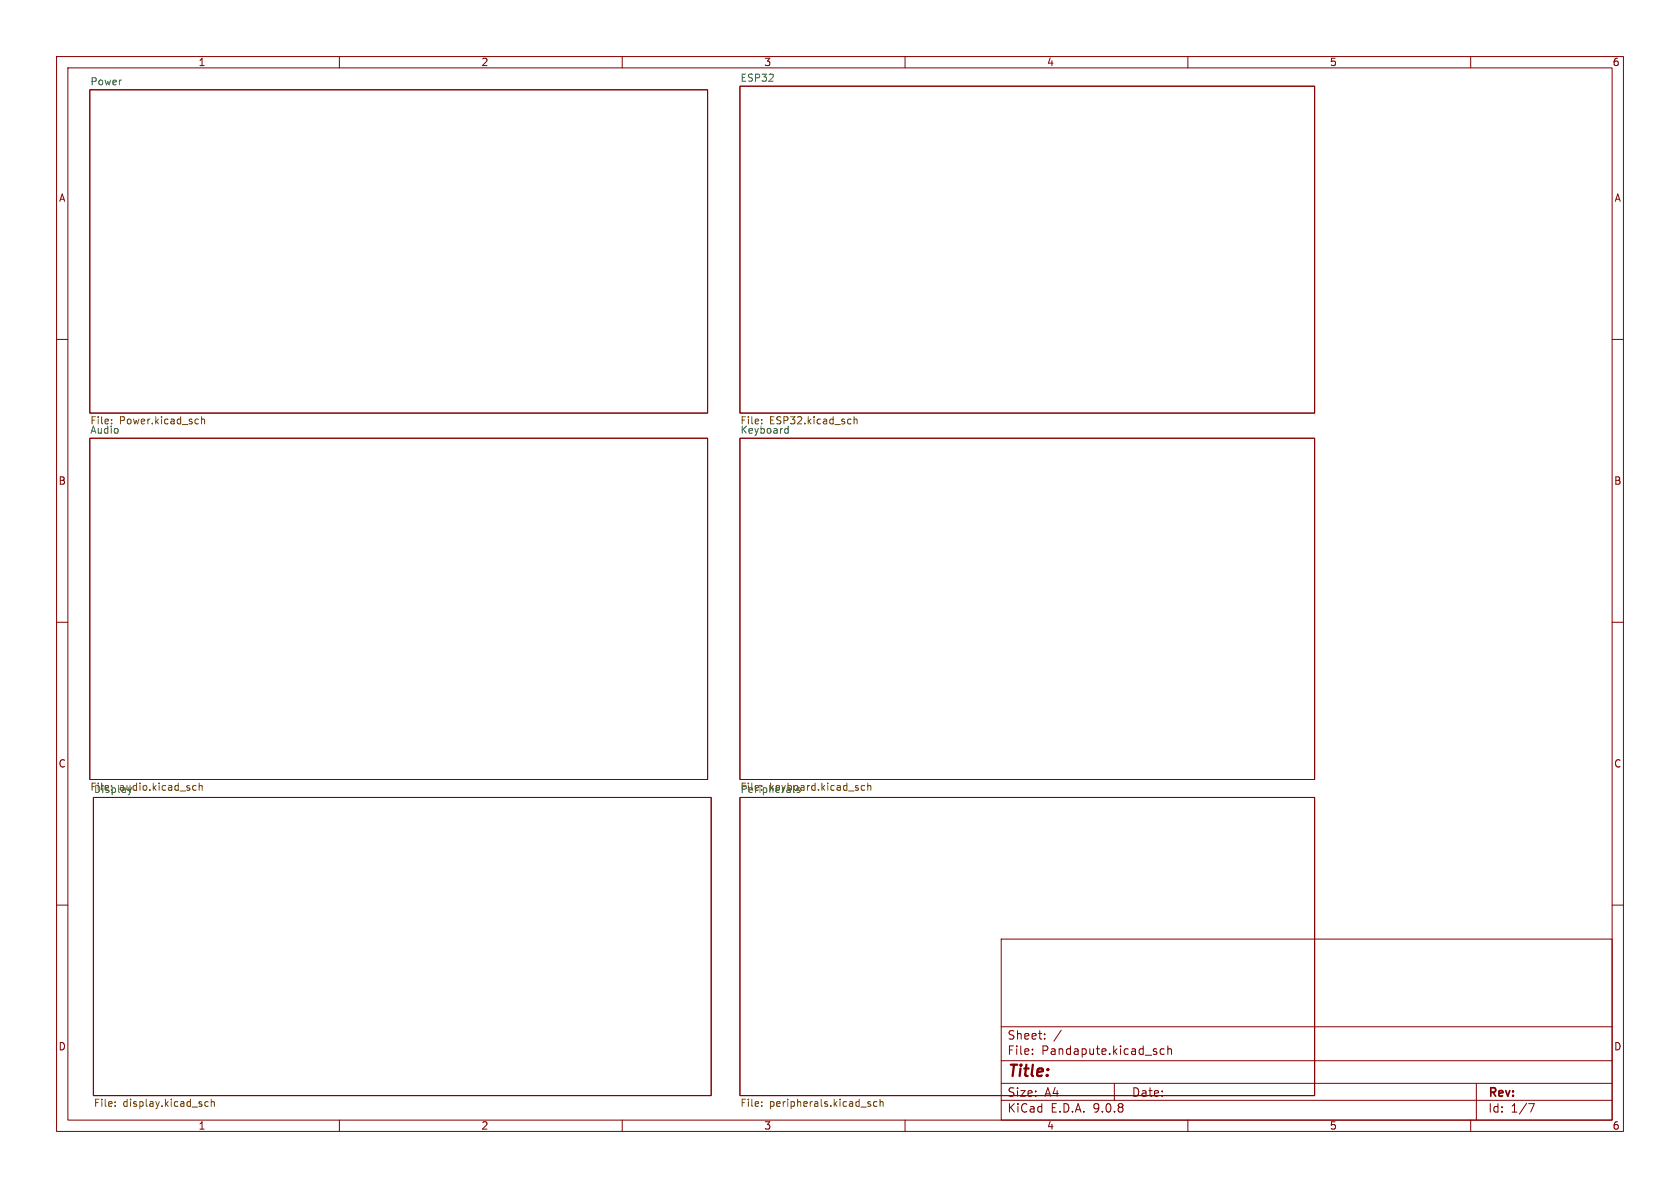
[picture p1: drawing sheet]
<svg xmlns="http://www.w3.org/2000/svg" width="297mm" height="210mm" viewBox="0 0 297 210" stroke-linecap="round" stroke-linejoin="round" font-family="sans-serif">
<g fill="none" stroke="#840000" stroke-width=".18">
<path d="M10 10h277v190h-277zM12 12h273v186h-273zM15.9 15.9h109.2v57.1h-109.2zM60 10v2M110 10v2M130.8 15.2h101.6v57.8h-101.6zM160 10v2M210 10v2M260 10v2M10 60h2M15.9 77.5h109.2v60.3h-109.2zM130.8 77.5h101.6v60.3h-101.6z"/>
<path d="M285 60h2M10 110h2M285 110h2M16.5 141h109.2v52.7h-109.2zM130.8 141h101.6v52.7h-101.6zM10 160h2M177 166h108v32h-108zM285 160h2M60 198v2M110 198v2M160 198v2M177 194.5h108"/>
<path d="M177 191.5h108M177 187.5h108M177 181.5h108M182.5 186.3v.1M182.5 185.5v.1M184.7 183.6v.1M184.7 182.8v.1M187.6 182.1l-1.3 2M197 191.5v3M205.8 185.5l-.4-.1-.3 .3v.4l.1 .2h.6M206.5 185.5l.2-.1 .3 .1 .1 .9M206.5 184.9v1.5"/>
<path d="M210 198v2M260 198v2M261 191.5v6.5M270.2 195.1h1l-.6 1.5"/>
</g>
<g fill="none" stroke="#725600" stroke-width=".18">
<path d="M19.7 74.8l.1 .1M19.7 74.8v.1M19.7 74.1v.2M35 74.1h.1M35.1 74.9h-.1M35.6 73.7v1.2M35.6 74.2l.2-.1h.3l.1 .8M134.7 74.8v.1M134.7 74.8l-.1 .1M134.7 74.1v.2M150.3 74.1h.1M150.4 74.9h-.1"/>
<path d="M151 74.2l.2-.1h.3v.8M151 73.7v1.2M34.2 139.6h.5M34.2 138.9h.5M35.2 139l.2-.1h.3l.1 .8M35.2 138.4v1.3M152.9 138.9h-.4l-.2 .2 .1 .5h.5M153.4 139l.2-.1h.3l.1 .8M153.4 138.4v1.3M20.4 195.5v.1M20.4 194.8v.1M36.8 194.8l-.4-.1-.2 .3 .1 .5h.5"/>
<path d="M37.4 194.9l.1-.2 .3 .1 .1 .8M37.4 194.3v1.3M134.7 194.8v.1M134.7 195.5v.1M153.6 195.2h.3l.1 .2-.2 .2h-.3M153.6 194.7l.3 .1M155 194.8l-.3-.1-.3 .3 .2 .5h.4M155.6 194.9l.2-.2 .3 .1v.8M155.6 194.3v1.3"/>
</g>
<path d="M138.8 76.5h.5M139.3 75.3v1.3" fill="none" stroke="#006464" stroke-width=".18"/>
<text font-size="2.8" fill="#840000" x="178" y="190.9">Title:</text>
<g font-size="2.1" fill="#840000">
<text x="178" y="184">Sheet:</text>
<text x="178" y="186.7">File:</text>
<text x="184.1" y="186.7">Pandapute.kicad_sch</text>
<text x="178" y="196.9">KiCad</text>
<text x="178" y="194.1">Size:</text>
<text x="184.7" y="194.1">A4</text>
<text x="185.7" y="196.9">E.D.A.</text>
<text x="193.3" y="196.9">9.0.8</text>
<text x="200" y="194.1">Date:</text>
<text x="263" y="194.3">Rev:</text>
<text x="263" y="196.9">Id:</text>
<text x="267.1" y="196.9">1/7</text>
</g>
<g font-size="1.8" fill="#840000">
<text x="35" y="11.9">1</text>
<text x="85" y="11.9">2</text>
<text x="135" y="11.9">3</text>
<text x="185" y="11.9">4</text>
<text x="235" y="11.9">5</text>
<text x="285" y="11.9">6</text>
<text x="10.3" y="35.9">A</text>
<text x="285.3" y="35.9">A</text>
<text x="10.3" y="85.9">B</text>
<text x="285.3" y="85.9">B</text>
<text x="10.3" y="135.9">C</text>
<text x="285.3" y="135.9">C</text>
<text x="10.3" y="185.9">D</text>
<text x="285.3" y="185.9">D</text>
<text x="35" y="199.9">1</text>
<text x="85" y="199.9">2</text>
<text x="135" y="199.9">3</text>
<text x="185" y="199.9">4</text>
<text x="235" y="199.9">5</text>
<text x="285" y="199.9">6</text>
</g>
<g font-size="1.8" fill="#006464">
<text x="15.9" y="15.2">Power</text>
<text x="130.8" y="14.5">ESP32</text>
<text x="130.8" y="75.3">File:</text>
<text x="130.8" y="76.8">Keyboard</text>
<text x="136" y="75.3">ESP32.kicad_sch</text>
<text x="15.9" y="140.1">File:</text>
<text x="16.5" y="140.3">Display</text>
<text x="21.1" y="140.1">audio.kicad_sch</text>
<text x="130.8" y="140.1">File:</text>
<text x="130.8" y="140.3">Peripherals</text>
<text x="136" y="140.1">keyboard.kicad_sch</text>
</g>
<g font-size="1.8" fill="#725600">
<text x="15.9" y="76.8">Audio</text>
<text x="15.9" y="75.3">File:</text>
<text x="21.1" y="75.3">Power.kicad_sch</text>
<text x="16.5" y="196">File:</text>
<text x="21.7" y="196">display.kicad_sch</text>
<text x="130.8" y="196">File:</text>
<text x="136" y="196">peripherals.kicad_sch</text>
</g>
</svg>
